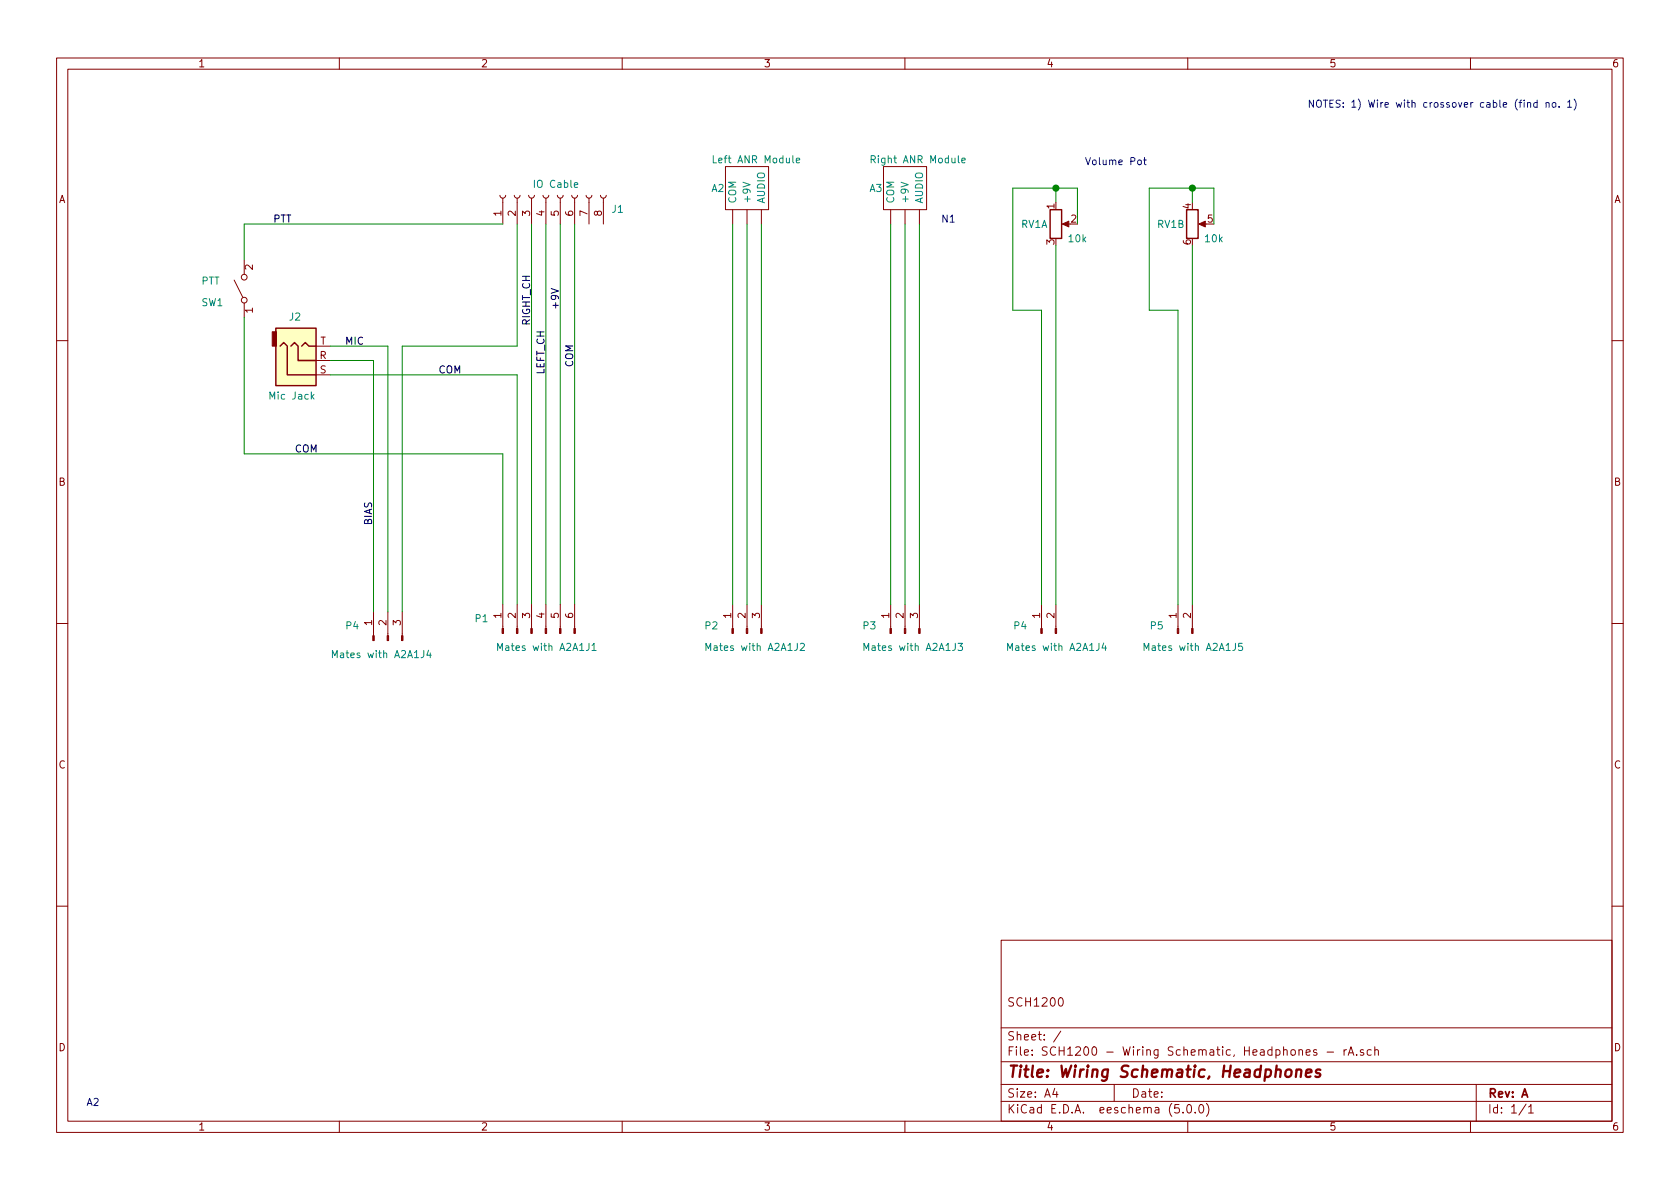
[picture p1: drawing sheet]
EESchema Schematic File Version 4
LIBS:SCH1200 - Wiring Schematic, Headphones - rA-cache
EELAYER 26 0
EELAYER END
$Descr A4 11693 8268
encoding utf-8
Sheet 1 1
Title "Wiring Schematic, Headphones"
Date ""
Rev "A"
Comp ""
Comment1 "SCH1200"
Comment2 ""
Comment3 ""
Comment4 ""
$EndDescr
$Comp
L Connector:Conn_01x08_Female J1
U 1 1
P 3800 1350
F 0 "J1" V 3700 850 50  0000 C CNN
F 1 "IO Cable" V 3874 1280 50  0000 C CNN
F 2 "" H 3800 1350 50  0001 C CNN
F 3 "~" H 3800 1350 50  0001 C CNN
	1    3800 1350
	0    -1   -1   0   
$EndComp
$Comp
L Switch:SW_SPST SW1
U 1 1
P 1700 2000
F 0 "SW1" V 1600 2300 50  0000 R CNN
F 1 "PTT" V 1750 2300 50  0000 R CNN
F 2 "" H 1700 2000 50  0001 C CNN
F 3 "" H 1700 2000 50  0001 C CNN
	1    1700 2000
	0    -1   -1   0   
$EndComp
Wire Wire Line
	7500 1550 7500 1300
Wire Wire Line
	7500 1300 7350 1300
Wire Wire Line
	7350 1300 7350 1400
Wire Wire Line
	7350 1300 7050 1300
Connection ~ 7350 1300
$Comp
L Device:R_POT_Dual_Separate RV1
U 2 1
P 8300 1550
F 0 "RV1" H 8150 1550 50  0000 C CNN
F 1 "10k" H 8450 1450 50  0000 C CNN
F 2 "" H 8300 1550 50  0001 C CNN
F 3 "~" H 8300 1550 50  0001 C CNN
	2    8300 1550
	1    0    0    -1  
$EndComp
$Comp
L Device:R_POT_Dual_Separate RV1
U 1 1
P 7350 1550
F 0 "RV1" H 7200 1550 50  0000 C CNN
F 1 "10k" H 7500 1450 50  0000 C CNN
F 2 "" H 7350 1550 50  0001 C CNN
F 3 "~" H 7350 1550 50  0001 C CNN
	1    7350 1550
	1    0    0    -1  
$EndComp
Wire Wire Line
	7050 2150 7050 1300
Wire Wire Line
	8300 1400 8300 1300
Wire Wire Line
	8450 1300 8300 1300
Wire Wire Line
	8450 1550 8450 1300
Wire Wire Line
	8300 1300 8000 1300
Connection ~ 8300 1300
$Comp
L Connector:Conn_01x03_Male P3
U 1 1
P 6300 4400
F 0 "P3" V 6350 4700 50  0000 R CNN
F 1 "Mates with A2A1J3" V 6200 4700 50  0000 R CNN
F 2 "" H 6300 4400 50  0001 C CNN
F 3 "~" H 6300 4400 50  0001 C CNN
	1    6300 4400
	0    -1   -1   0   
$EndComp
$Comp
L Connector:Conn_01x03_Male P2
U 1 1
P 5200 4400
F 0 "P2" V 5250 4700 50  0000 R CNN
F 1 "Mates with A2A1J2" V 5100 4700 50  0000 R CNN
F 2 "" H 5200 4400 50  0001 C CNN
F 3 "~" H 5200 4400 50  0001 C CNN
	1    5200 4400
	0    -1   -1   0   
$EndComp
$Comp
L Connector:Conn_01x02_Male P4
U 1 1
P 7250 4400
F 0 "P4" V 7300 4600 50  0000 R CNN
F 1 "Mates with A2A1J4" V 7150 4650 50  0000 R CNN
F 2 "" H 7250 4400 50  0001 C CNN
F 3 "~" H 7250 4400 50  0001 C CNN
	1    7250 4400
	0    -1   -1   0   
$EndComp
$Comp
L Connector:Conn_01x02_Male P5
U 1 1
P 8200 4400
F 0 "P5" V 8250 4600 50  0000 R CNN
F 1 "Mates with A2A1J5" V 8100 4650 50  0000 R CNN
F 2 "" H 8200 4400 50  0001 C CNN
F 3 "~" H 8200 4400 50  0001 C CNN
	1    8200 4400
	0    -1   -1   0   
$EndComp
$Comp
L Connector:AudioJack3_Ground J2
U 1 1
P 2100 2500
F 0 "J2" H 2100 2200 50  0000 R CNN
F 1 "Mic Jack" H 2200 2750 50  0000 R CNN
F 2 "" H 2100 2500 50  0001 C CNN
F 3 "~" H 2100 2500 50  0001 C CNN
	1    2100 2500
	1    0    0    1   
$EndComp
Wire Wire Line
	3500 3150 3500 4200
Wire Wire Line
	1700 1550 1700 1800
Wire Wire Line
	1700 2200 1700 3150
Wire Wire Line
	3700 1550 3700 4200
Wire Wire Line
	3800 1550 3800 4200
Wire Wire Line
	3900 1550 3900 4200
Wire Wire Line
	4000 1550 4000 4200
Wire Wire Line
	7350 1700 7350 4200
Wire Wire Line
	7050 2150 7250 2150
Wire Wire Line
	7250 2150 7250 4200
Wire Wire Line
	8300 1700 8300 4200
Wire Wire Line
	8000 1300 8000 2150
Wire Wire Line
	8000 2150 8200 2150
Wire Wire Line
	8200 2150 8200 4200
Text Notes 7550 1150 0    50   ~ 0
Volume Pot
$Comp
L Custom:ANR_Module A2
U 1 1
P 5200 1450
F 0 "A2" H 4950 1600 50  0000 L CNN
F 1 "Left ANR Module" H 4950 1800 50  0000 L CNN
F 2 "" H 4450 1750 50  0001 C CNN
F 3 "" H 4450 1750 50  0001 C CNN
	1    5200 1450
	1    0    0    -1  
$EndComp
$Comp
L Custom:ANR_Module A3
U 1 1
P 6300 1450
F 0 "A3" H 6050 1600 50  0000 L CNN
F 1 "Right ANR Module" H 6050 1800 50  0000 L CNN
F 2 "" H 5550 1750 50  0001 C CNN
F 3 "" H 5550 1750 50  0001 C CNN
	1    6300 1450
	1    0    0    -1  
$EndComp
Wire Wire Line
	5100 1550 5100 4200
Wire Wire Line
	5200 1550 5200 4200
Wire Wire Line
	5300 1550 5300 4200
Wire Wire Line
	6200 1550 6200 4200
Wire Wire Line
	6300 1550 6300 4200
Wire Wire Line
	6400 1550 6400 4200
Text Notes 9100 750  0    50   ~ 0
NOTES: 1) Wire with crossover cable (find no. 1)
Text Notes 6550 1550 0    50   ~ 0
N1
Wire Wire Line
	3600 1550 3600 2400
Wire Wire Line
	3600 2600 3600 4200
Text Label 1900 1550 0    50   ~ 0
PTT
Text Label 2400 2400 0    50   ~ 0
MIC
Text Label 2050 3150 0    50   ~ 0
COM
Text Label 3050 2600 0    50   ~ 0
COM
Text Label 3700 1900 3    50   ~ 0
RIGHT_CH
Text Label 3800 2600 1    50   ~ 0
LEFT_CH
Text Label 3900 2150 1    50   ~ 0
+9V
Text Label 4000 2550 1    50   ~ 0
COM
$Comp
L Connector:Conn_01x06_Male P1
U 1 1
P 3700 4400
F 0 "P1" V 3800 4800 50  0000 R CNN
F 1 "Mates with A2A1J1" V 3600 4650 50  0000 R CNN
F 2 "" H 3700 4400 50  0001 C CNN
F 3 "~" H 3700 4400 50  0001 C CNN
	1    3700 4400
	0    -1   -1   0   
$EndComp
$Comp
L Connector:Conn_01x03_Male P4
U 1 1
P 2700 4450
F 0 "P4" V 2800 4750 50  0000 R CNN
F 1 "Mates with A2A1J4" V 2600 4850 50  0000 R CNN
F 2 "" H 2700 4450 50  0001 C CNN
F 3 "~" H 2700 4450 50  0001 C CNN
	1    2700 4450
	0    -1   -1   0   
$EndComp
Wire Wire Line
	2300 2600 3600 2600
Wire Wire Line
	1700 3150 3500 3150
Wire Wire Line
	1700 1550 3500 1550
Wire Wire Line
	2600 4250 2600 2500
Wire Wire Line
	2600 2500 2300 2500
Wire Wire Line
	2700 2400 2700 4250
Wire Wire Line
	2300 2400 2700 2400
Wire Wire Line
	2800 4250 2800 2400
Wire Wire Line
	2800 2400 3600 2400
Text Label 2600 3650 1    50   ~ 0
BIAS
Text Notes 600  7700 0    50   ~ 0
A2
$EndSCHEMATC
